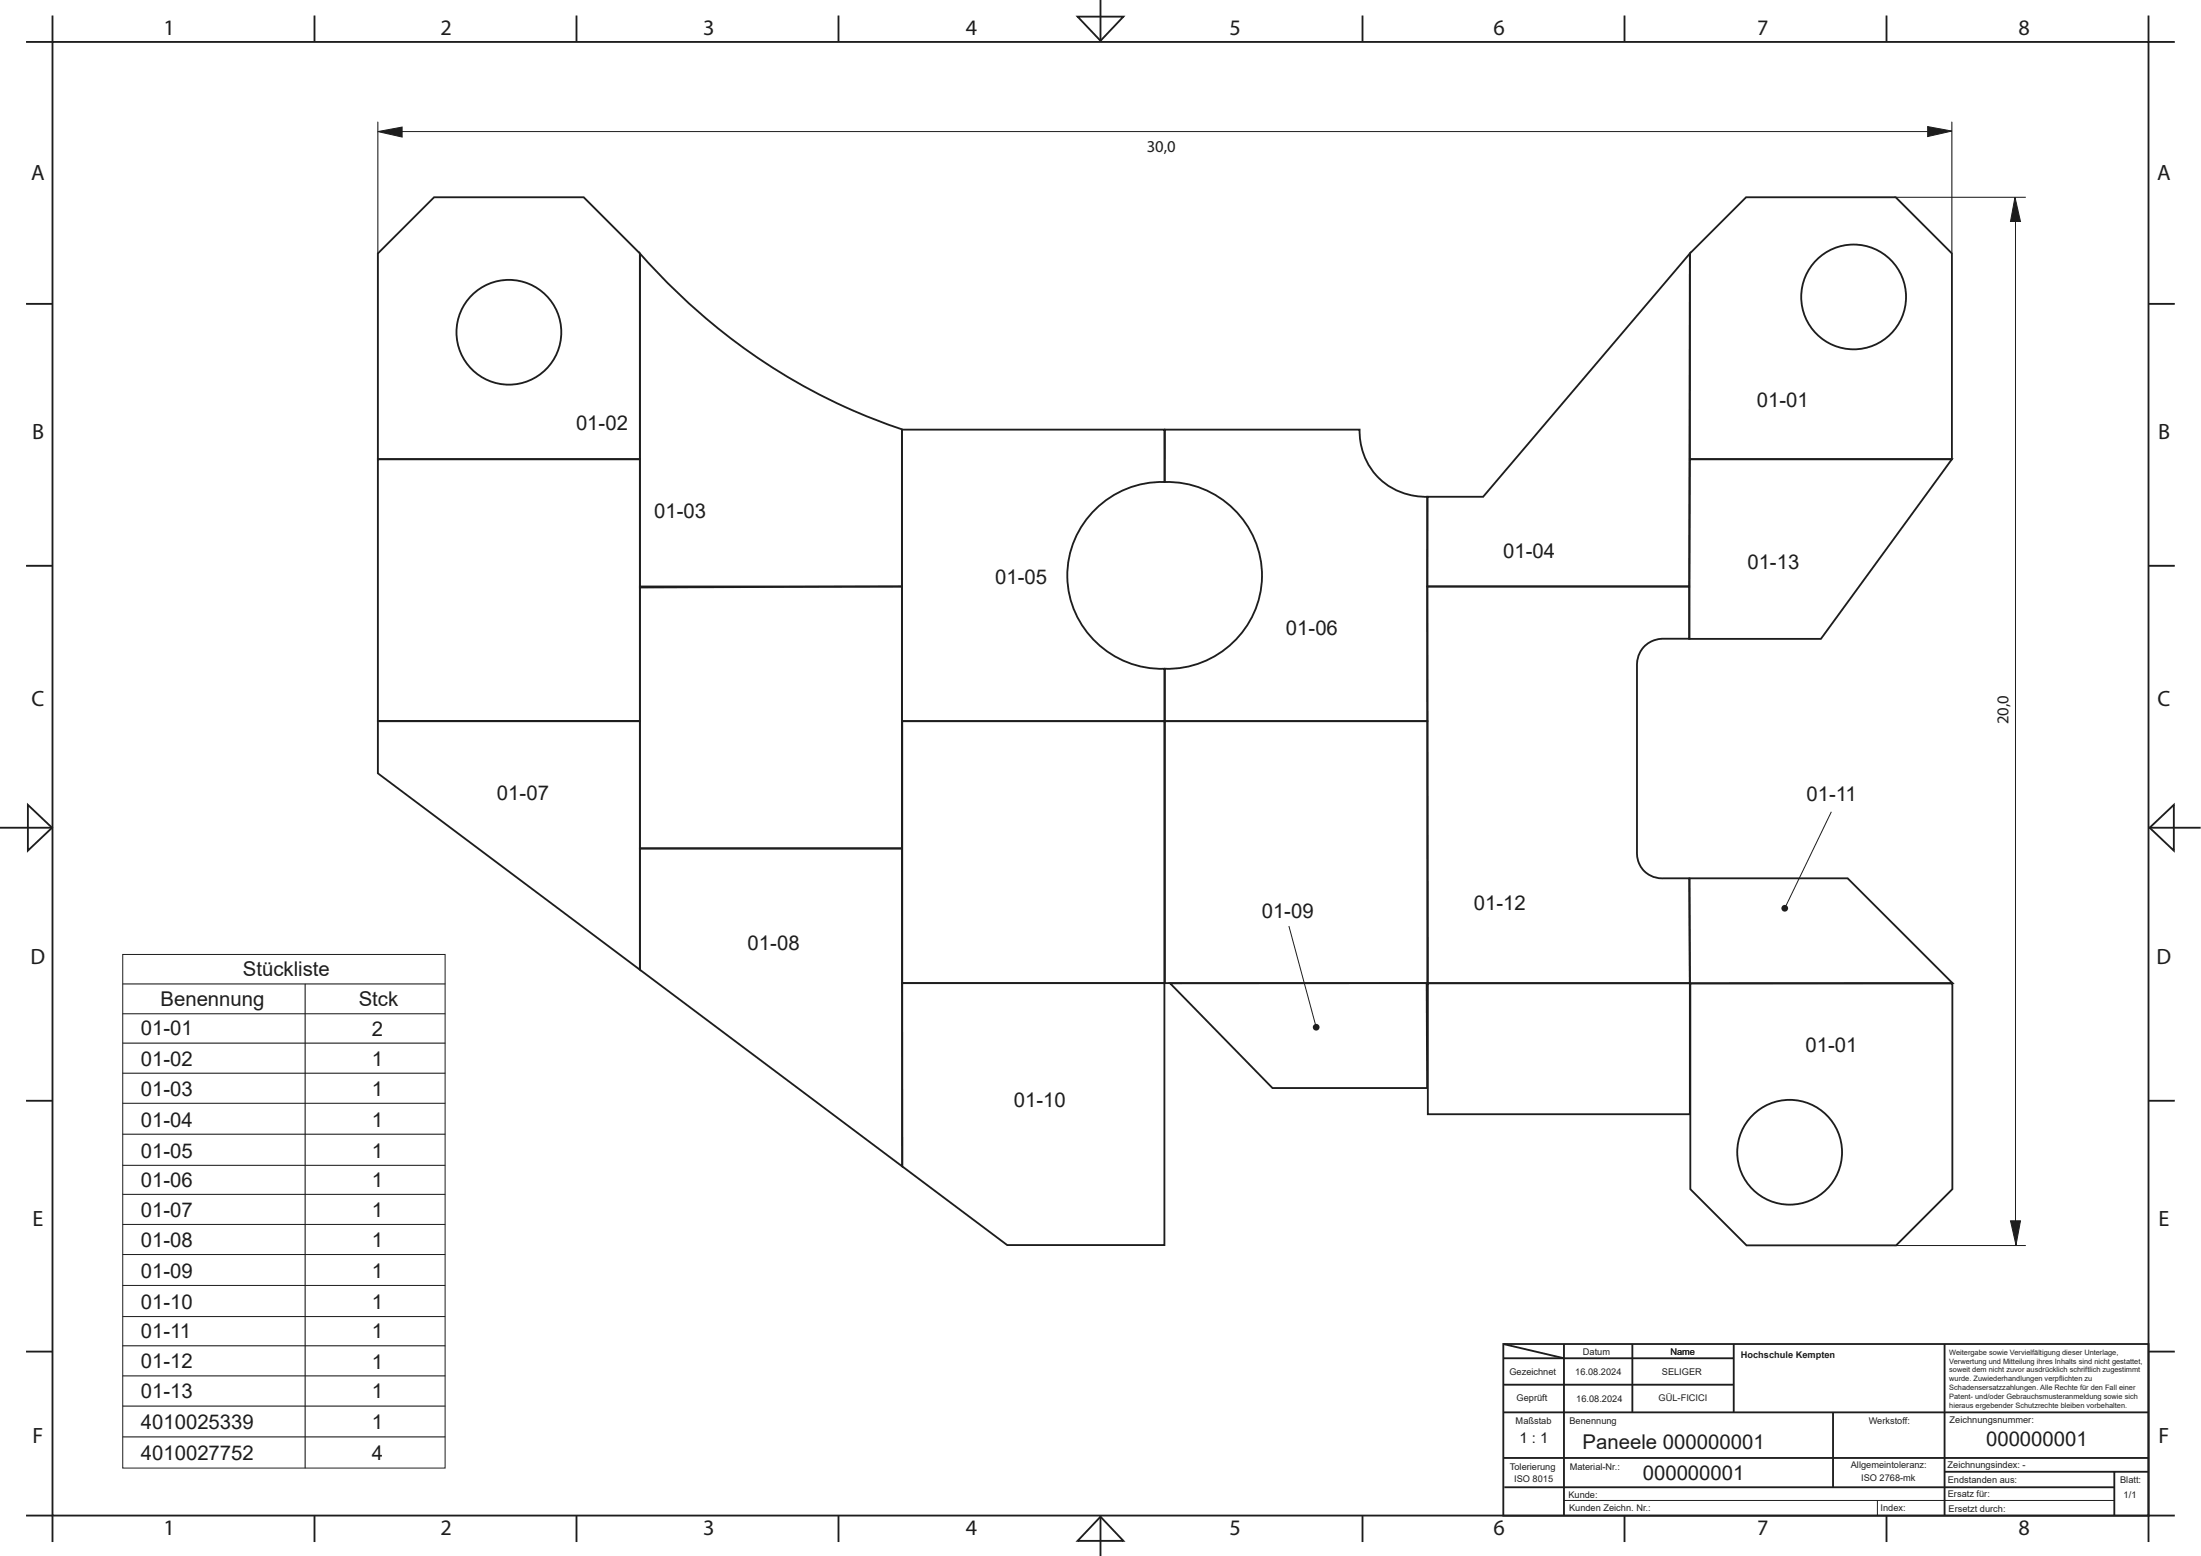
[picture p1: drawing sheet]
<svg xmlns="http://www.w3.org/2000/svg" width="420mm" height="297mm" viewBox="0 0 420 297" stroke-linecap="round" stroke-linejoin="round" font-family="sans-serif">
<path d="M60 3v5" fill="none" stroke="#1d1d1b" stroke-width=".35"/>
<path d="M110 3v5z" fill="#fff"/>
<path d="M110 3v5" fill="none" stroke="#1d1d1b" stroke-width=".35"/>
<path d="M160 3v5z" fill="#fff"/>
<path d="M160 3v5" fill="none" stroke="#1d1d1b" stroke-width=".35"/>
<path d="M210 0v8z" fill="#fff"/>
<path d="M210 0v8" fill="none" stroke="#1d1d1b" stroke-width=".35"/>
<path d="M260 3v5z" fill="#fff"/>
<path d="M260 3v5" fill="none" stroke="#1d1d1b" stroke-width=".35"/>
<path d="M310 3v5z" fill="#fff"/>
<path d="M310 3v5" fill="none" stroke="#1d1d1b" stroke-width=".35"/>
<path d="M360 3v5z" fill="#fff"/>
<path d="M360 3v5" fill="none" stroke="#1d1d1b" stroke-width=".35"/>
<path d="M410 3v5z" fill="#fff"/>
<path d="M410 3v5" fill="none" stroke="#1d1d1b" stroke-width=".35"/>
<path d="M10 3v5z" fill="#fff"/>
<path d="M10 3v5M205.6 3.2h8.8l-4.4 4.6z" fill="none" stroke="#1d1d1b" stroke-width=".35"/>
<path d="M60 289.3v5z" fill="#fff"/>
<path d="M60 289.3v5" fill="none" stroke="#1d1d1b" stroke-width=".35"/>
<path d="M110 289.3v5z" fill="#fff"/>
<path d="M110 289.3v5" fill="none" stroke="#1d1d1b" stroke-width=".35"/>
<path d="M160 289.3v5z" fill="#fff"/>
<path d="M160 289.3v5" fill="none" stroke="#1d1d1b" stroke-width=".35"/>
<path d="M210 289.3v7.7z" fill="#fff"/>
<path d="M210 289.3v7.7" fill="none" stroke="#1d1d1b" stroke-width=".35"/>
<path d="M260 289.3v5z" fill="#fff"/>
<path d="M260 289.3v5" fill="none" stroke="#1d1d1b" stroke-width=".35"/>
<path d="M310 289.3v5z" fill="#fff"/>
<path d="M310 289.3v5" fill="none" stroke="#1d1d1b" stroke-width=".35"/>
<path d="M360 289.3v5z" fill="#fff"/>
<path d="M360 289.3v5" fill="none" stroke="#1d1d1b" stroke-width=".35"/>
<path d="M410 289.3v5z" fill="#fff"/>
<path d="M410 289.3v5" fill="none" stroke="#1d1d1b" stroke-width=".35"/>
<path d="M10 289.3v5z" fill="#fff"/>
<path d="M10 289.3v5M210 289.5l4.4 4.6h-8.8z" fill="none" stroke="#1d1d1b" stroke-width=".35"/>
<path d="M5 8h5z" fill="#fff"/>
<path d="M5 8h5" fill="none" stroke="#1d1d1b" stroke-width=".35"/>
<path d="M5 58h5z" fill="#fff"/>
<path d="M5 58h5" fill="none" stroke="#1d1d1b" stroke-width=".35"/>
<path d="M5 108h5z" fill="#fff"/>
<path d="M5 108h5" fill="none" stroke="#1d1d1b" stroke-width=".35"/>
<path d="M0 158h10z" fill="#fff"/>
<path d="M0 158h10" fill="none" stroke="#1d1d1b" stroke-width=".35"/>
<path d="M5 210.1h5z" fill="#fff"/>
<path d="M5 210.1h5" fill="none" stroke="#1d1d1b" stroke-width=".35"/>
<path d="M5 258h5z" fill="#fff"/>
<path d="M5 258h5" fill="none" stroke="#1d1d1b" stroke-width=".35"/>
<path d="M5 289.3h5z" fill="#fff"/>
<path d="M5.3 153.6l4.6 4.4-4.6 4.4zM5 289.3h5" fill="none" stroke="#1d1d1b" stroke-width=".35"/>
<path d="M409.9 8h5.1z" fill="#fff"/>
<path d="M410 8h5" fill="none" stroke="#1d1d1b" stroke-width=".35"/>
<path d="M409.9 58h5.1z" fill="#fff"/>
<path d="M410 58h5" fill="none" stroke="#1d1d1b" stroke-width=".35"/>
<path d="M409.9 108h5.1z" fill="#fff"/>
<path d="M410 108h5" fill="none" stroke="#1d1d1b" stroke-width=".35"/>
<path d="M409.9 158h10z" fill="#fff"/>
<path d="M409.9 158h10" fill="none" stroke="#1d1d1b" stroke-width=".35"/>
<path d="M409.9 210.1h5.1z" fill="#fff"/>
<path d="M410 210.1h5" fill="none" stroke="#1d1d1b" stroke-width=".35"/>
<path d="M409.9 258h5.1z" fill="#fff"/>
<path d="M410 258h5" fill="none" stroke="#1d1d1b" stroke-width=".35"/>
<path d="M409.9 289.3h5.1z" fill="#fff"/>
<g fill="none" stroke="#1d1d1b" stroke-width=".35">
<path d="M10 8h400v281.3h-400zM72.1 48.4l10.7-10.7h28.6l10.7 10.7v39.3h-50zM122.1 48.4a114.8 114.8 0 0 0 50 33.5v30l-50 .2zM72.1 87.7h50v50h-50zM172.1 82h50.1v10a17.8 17.8 0 0 0-18.5 17.8 17.8 17.8 0 0 0 18.5 17.9v10h-50.1zM222.3 82h37.1a12.4 12.4 0 0 0 13 12.8v42.9h-50.1v-10a17.8 17.8 0 0 0 18.5-17.9 17.8 17.8 0 0 0-18.5-17.8zM272.4 94.8h10.6l39.5-46.4-.2 63.5h-50zM322.5 87.7h50l-25 34.2h-25.2zM122.1 111.9h50v50h-50zM172.2 137.7h50v50h-50zM222.3 137.7h50.1v50h-50.1zM410.2 158l4.6-4.4v8.8z"/>
<path d="M322.6 187.7h50v39.3l-10.8 10.7h-28.5l-10.7-10.7zM286.9 259.3h43.9M286.9 256.5h123.1v32.8h-123.1zM298.4 256.5v32.8M311.5 256.5v13.1M330.8 256.5v13.1M371.1 256.5v32.8M286.9 264.3h43.9M286.9 269.6h123.1M286.9 278.3h123.1M349.8 269.6v14.3M287.1 283.9h116.4"/>
<path d="M371.1 280.9h38.9M403.5 280.9v8.4M410 289.3h5"/>
<circle cx="341.5" cy="219.9" r="10"/>
</g>
<path d="M298.4 286.4h105.1M358.3 286.4v2.9" fill="none" stroke="#1d1d1b" stroke-width=".19"/>
<path d="M286.9 256.5l11.5 2.8z" fill="#1d1d1b" stroke="#1d1d1b" stroke-width=".35"/>
<path d="M72.1 137.7h50z" fill="#fff" stroke="#1d1d1b" stroke-width=".35"/>
<g fill="none" stroke="#1d1d1b" stroke-width=".35">
<path d="M322.5 48.4l10.7-10.7h28.5l10.8 10.7v39.3h-50zM272.3 111.9h50l.1 10h-5a4.9 4.9 0 0 0-5 5v35.8a4.7 4.7 0 0 0 5 5h5l.1 20h-50zM72.1 137.6h50v47.5l-50-37.5zM122.1 161.9h50l.1 60.7-50.1-37.5zM322.4 167.7h30.2l20 20h-50.1zM172.2 187.7h50v50h-30l-20-15.1zM223.3 187.7h48.9l.1 20h-29.5zM272.5 187.7h50v25h-50z"/>
<circle cx="353.7" cy="56.7" r="10"/>
</g>
<circle cx="340.6" cy="173.4" r=".64" fill="#1d1d1b"/>
<path d="M349.5 155l-8.9 18.4z" fill="#1d1d1b" stroke="#1d1d1b" stroke-width=".19"/>
<circle cx="97.1" cy="63.4" r="10" fill="none" stroke="#1d1d1b" stroke-width=".35"/>
<circle cx="251.2" cy="196.1" r=".64" fill="#1d1d1b"/>
<path d="M245.9 176.8l5.3 19.3z" fill="#1d1d1b" stroke="#1d1d1b" stroke-width=".19"/>
<g fill="none" stroke="#1d1d1b" stroke-width=".19">
<path d="M72.1 23.2v25.2M372.5 23.2v25.2M386.6 37.7h-25.2M23.4 187.8h61.5M23.4 193.5h61.5M23.4 199.1h61.5M23.4 182.2h61.5v98h-61.5zM58.2 187.8v92.4M23.4 204.8h61.5M23.4 210.6h61.5M23.4 216.5h61.5M23.4 222.4h61.5"/>
<path d="M23.4 228h61.5M23.4 233.7h61.5M23.4 239.5h61.5M361.4 237.7h25.2M23.4 245.4h61.5M23.4 251.3h61.5M23.4 256.9h61.5M23.4 262.6h61.5M23.4 268.4h61.5M23.4 274.3h61.5"/>
</g>
<path d="M383.6 233h2l-.9 4.7z" fill="#1d1d1b"/>
<path d="M383.6 233h2l-.9 4.7z" fill="none" stroke="#1d1d1b" stroke-width=".19"/>
<path d="M384.5 37.7l1.1 4.6h-2z" fill="#1d1d1b"/>
<path d="M384.5 37.7l1.1 4.6h-2zM384.6 39.5v195" fill="none" stroke="#1d1d1b" stroke-width=".19"/>
<path d="M367.8 24.2l4.7 .8-4.7 1.1z" fill="#1d1d1b"/>
<path d="M367.8 24.2l4.7 .8-4.7 1.1z" fill="none" stroke="#1d1d1b" stroke-width=".19"/>
<path d="M72.1 25.1l4.6-.8v1.9z" fill="#1d1d1b"/>
<path d="M72.1 25.1l4.6-.8v1.9zM73.6 25.1h297.6" fill="none" stroke="#1d1d1b" stroke-width=".19"/>
<g font-size="4.2" fill="#1d1d1b">
<text x="31.2" y="6.7">1</text>
<text x="84.1" y="6.7">2</text>
<text x="134.2" y="6.7">3</text>
<text x="184.3" y="6.7">4</text>
<text x="234.6" y="6.7">5</text>
<text x="285" y="6.7">6</text>
<text x="335.3" y="6.7">7</text>
<text x="385.2" y="6.7">8</text>
<text x="6" y="34.4">A</text>
<text x="411.7" y="34.4">A</text>
<text x="6.1" y="83.7">B</text>
<text x="411.8" y="83.7">B</text>
<text x="6" y="134.7">C</text>
<text x="411.7" y="134.7">C</text>
<text x="5.8" y="184.1">D</text>
<text x="411.5" y="184.1">D</text>
<text x="6.2" y="234.1">E</text>
<text x="411.9" y="234.1">E</text>
<text x="6.2" y="275.3">F</text>
<text x="411.9" y="275.3">F</text>
<text x="31.2" y="293">1</text>
<text x="84.1" y="293">2</text>
<text x="134.2" y="293">3</text>
<text x="184.3" y="293">4</text>
<text x="234.6" y="293">5</text>
<text x="285" y="293">6</text>
<text x="335.3" y="293">7</text>
<text x="385.2" y="293">8</text>
</g>
<g font-size="3.9" fill="#1d1d1b">
<text x="335.3" y="77.6">01-01</text>
<text x="109.9" y="82">01-02</text>
<text x="124.8" y="98.8">01-03</text>
<text x="286.8" y="106.4">01-04</text>
<text x="189.9" y="111.5">01-05</text>
<text x="333.4" y="108.7">01-13</text>
<text x="245.4" y="121.2">01-06</text>
<text x="94.8" y="152.8">01-07</text>
<text x="344.7" y="152.8">01-11</text>
<text x="281.2" y="173.7">01-12</text>
<text x="240.8" y="175.3">01-09</text>
<text x="142.7" y="181.2">01-08</text>
<text x="46.3" y="186.4">Stückliste</text>
<text x="26.9" y="197.6">01-01</text>
<text x="30.6" y="192">Benennung</text>
<text x="68.4" y="192">Stck</text>
<text x="71" y="197.7">2</text>
<text x="26.9" y="203.4">01-02</text>
<text x="71" y="203.4">1</text>
<text x="344.5" y="200.8">01-01</text>
<text x="26.9" y="209.1">01-03</text>
<text x="71" y="209.1">1</text>
<text x="26.9" y="215">01-04</text>
<text x="71" y="215">1</text>
<text x="193.5" y="211.3">01-10</text>
<text x="26.9" y="221">01-05</text>
<text x="71" y="221">1</text>
<text x="26.9" y="226.5">01-06</text>
<text x="71" y="226.6">1</text>
<text x="26.9" y="232.3">01-07</text>
<text x="71" y="232.3">1</text>
<text x="26.9" y="238">01-08</text>
<text x="71" y="238">1</text>
<text x="26.9" y="243.9">01-09</text>
<text x="71" y="243.9">1</text>
<text x="26.9" y="249.8">01-10</text>
<text x="71" y="249.9">1</text>
<text x="26.9" y="255.4">01-11</text>
<text x="71" y="255.5">1</text>
<text x="26.9" y="261.2">01-12</text>
<text x="71" y="261.2">1</text>
<text x="26.9" y="266.9">01-13</text>
<text x="71" y="266.9">1</text>
<text x="26.9" y="272.8">4010025339</text>
<text x="71" y="272.8">1</text>
<text x="26.9" y="278.8">4010027752</text>
<text x="71" y="278.8">4</text>
<text x="302" y="276.5">Paneele 000000001</text>
<text x="379" y="276.1">000000001</text>
<text x="313.5" y="282.5">000000001</text>
</g>
<g font-size="3.2" fill="#1d1d1b">
<text x="218.8" y="29.1">30,0</text>
<text x="383.3" y="138.2" transform="rotate(-90 383.3 138.2)">20,0</text>
</g>
<text font-size="2.8" fill="#1d1d1b" x="290" y="275.4">1 : 1</text>
<g font-size="1.8" fill="#1d1d1b">
<text x="288" y="262.4">Gezeichnet</text>
<text x="300.6" y="262.4">16.08.2024</text>
<text x="302" y="258.6">Datum</text>
<text x="317.1" y="262.4">SELIGER</text>
<text x="318.8" y="258.6">Name</text>
<text x="332.2" y="259.3">Hochschule Kempten</text>
<text x="289.4" y="267.5">Geprüft</text>
<text x="300.8" y="267.5">16.08.2024</text>
<text x="316.5" y="267.5">GÜL-FICICI</text>
<text x="289.2" y="271.8">Maßstab</text>
<text x="299.5" y="271.8">Benennung</text>
<text x="356.6" y="271.8">Werkstoff:</text>
<text x="372" y="271.7">Zeichnungsnummer:</text>
<text x="288.1" y="280.7">Tolerierung</text>
<text x="299.5" y="280.7">Material-Nr.:</text>
<text x="353.2" y="280.2">Allgemeintoleranz:</text>
<text x="371.7" y="280.2">Zeichnungsindex: -</text>
<text x="288.9" y="283">ISO 8015</text>
<text x="299.3" y="285.9">Kunde:</text>
<text x="355.1" y="282.7">ISO 2768-mk</text>
<text x="371.7" y="283.1">Endstanden aus:</text>
<text x="371.7" y="285.8">Ersatz für:</text>
<text x="404.6" y="283.1">Blatt:</text>
<text x="405.2" y="286">1/1</text>
<text x="299.4" y="288.5">Kunden Zeichn. Nr.:</text>
<text x="358.8" y="288.5">Index:</text>
<text x="371.8" y="288.6">Ersetzt durch:</text>
</g>
<g font-size="1.4" fill="#1d1d1b">
<text x="372" y="258.6">Weitergabe sowie Vervielfältigung dieser Unterlage,</text>
<text x="372" y="260.3">Verwertung und Mitteilung ihres Inhalts sind nicht gestattet,</text>
<text x="372" y="262">soweit dem nicht zuvor ausdrücklich schriftlich zugestimmt</text>
<text x="372" y="263.7">wurde. Zuwiederhandlungen verpflichten zu</text>
<text x="372" y="265.4">Schadensersatzzahlungen. Alle Rechte für den Fall einer</text>
<text x="372" y="267.1">Patent- und/oder Gebrauchsmusteranmeldung sowie sich</text>
<text x="372" y="268.7">hieraus ergebender Schutzrechte bleiben vorbehalten.</text>
</g>
</svg>
